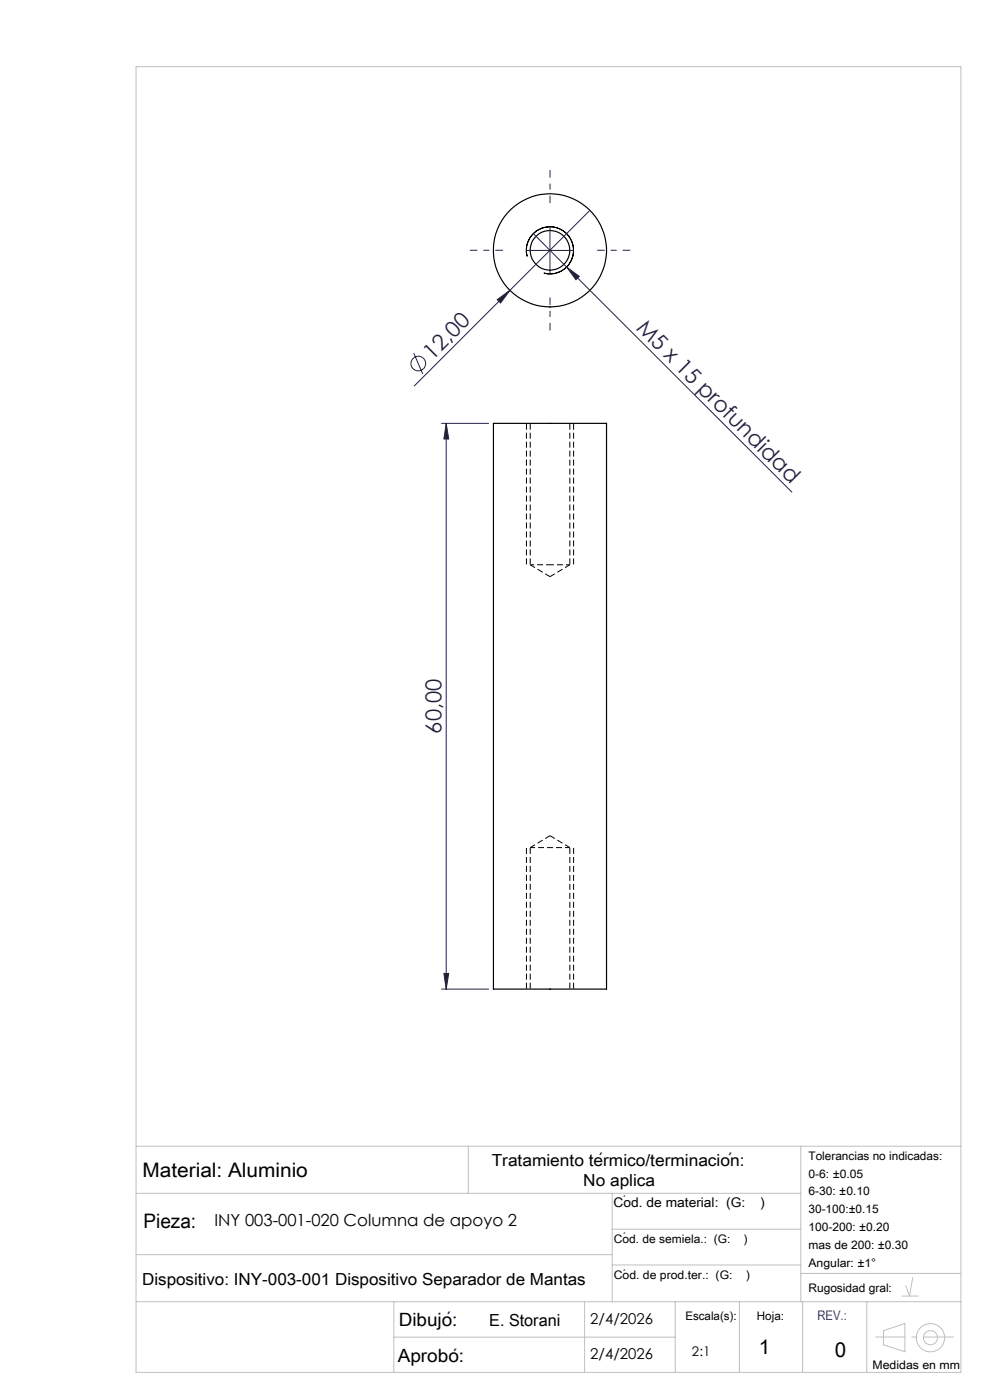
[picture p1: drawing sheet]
<svg xmlns="http://www.w3.org/2000/svg" width="210mm" height="297mm" viewBox="0 0 210 297" stroke-linecap="round" stroke-linejoin="round" font-family="sans-serif">
<path d="M120.9 179.8h-8.4" fill="none" stroke="#000" stroke-width=".21" stroke-dasharray="1.3 .6" stroke-dashoffset=".2" stroke-linecap="butt"/>
<path d="M112.5 119.8h4.2M116.7 119.8h4.2" fill="none" stroke="#000" stroke-width=".21" stroke-dasharray="1.3 .6" stroke-dashoffset=".4" stroke-linecap="butt"/>
<path d="M111.7 89.8v30M112.5 89.8v30M121.7 89.8v30M120.9 119.8v-30M112.5 179.8v30M111.7 209.8v-30M120.9 209.8v-30M121.7 209.8v-30" fill="none" stroke="#000" stroke-width=".21" stroke-dasharray="1.3 .6" stroke-dashoffset="-.1" stroke-linecap="butt"/>
<path d="M112.5 119.8l4.2 2.5M116.7 122.3l4.2-2.5M116.7 177.3l-4.2 2.5M120.9 179.8l-4.2-2.5" fill="none" stroke="#000" stroke-width=".21" stroke-dasharray="1.3 .6" stroke-dashoffset=".1" stroke-linecap="butt"/>
<g fill="none" stroke="#000" stroke-width=".25">
<path d="M104.7 89.8h24v120h-24z"/>
<circle cx="116.6" cy="53.1" r="12"/>
<circle cx="116.7" cy="53.1" r="4.2"/>
</g>
<g fill="none" stroke="#212142" stroke-width=".21">
<path d="M111.7 53.1h9.9M113.1 49.6l7.1 7.1M116.7 48.1v10M120.2 56.7l2.7 1.9-.7 .7zM120.2 56.7l47.8 47.8M125.1 44.6l-37.3 37.3M87.8 74.9l1.9 4.4M105.5 63.6l2.7-2-2 2.7zM93.7 89.8h9.9M94.7 89.8l.5 3.3h-1zM94.7 89.8v120M93.7 209.8h9.9"/>
<path d="M94.2 206.5h1l-.5 3.3z"/>
<circle cx="88.7" cy="77.1" r="1.56"/>
</g>
<g fill="none" stroke="#c0c0c0" stroke-width=".21">
<path d="M28.9 14.1h174.9v277h-174.9zM28.9 253.1h141M28.9 243.2h174.9M99.3 243.2v9.9M129.9 253.1v23.1M169.9 243.2v33M28.9 276.2h174.9M28.9 266.2h101M83.5 276.2v14.9M124 276.2v14.9M129.9 260.8h40M129.9 268.4h40"/>
<path d="M143.2 276.2v14.9M156.8 276.2v14.9M169.9 270.2h33.9M170.3 276.2v14.9M183.9 276.2v14.9M191.3 275h3.5M193.6 271l-.7 4-.8-2.3M83.5 283.7h59.7M187.4 282.3l4.5-1.5v6l-4.5-1.5z"/>
<circle cx="197.4" cy="283.8" r="3"/>
<circle cx="197.4" cy="283.8" r="1.48"/>
</g>
<path d="M111.8 54.4a5 5 0 0 1 4.4-6.3 5 5 0 0 1 5.4 5.4 5 5 0 0 1-6.2 4.4" fill="none" stroke="#000" stroke-width=".21"/>
<path d="M185.7 283.6h16.6" fill="none" stroke="#c0c0c0" stroke-width=".21" stroke-dasharray="15.2 1.3 1.3 1.3" stroke-dashoffset="8.8" stroke-linecap="butt"/>
<path d="M106.7 53.1h-7M116.7 43.1v-7M126.7 53.1h7M116.7 63.1v7" fill="none" stroke="#212142" stroke-width=".21" stroke-dasharray="15.2 1.3 1.3 1.3" stroke-dashoffset="13.6" stroke-linecap="butt"/>
<g fill="#212142">
<path d="M105.5 63.6l2.7-2-2 2.7z"/>
<path d="M120.2 56.7l2.7 1.9-.7 .7z"/>
<path d="M94.7 89.8l.5 3.3h-1zM94.2 206.5h1l-.5 3.3z"/>
</g>
<g font-size="4.7" fill="#212142">
<text x="134.8" y="69.8" transform="rotate(45 134.8 69.8)">M5 x 15 profundidad</text>
<text x="91.8" y="76.5" transform="rotate(-45 91.8 76.5)">12,00</text>
<text x="93.7" y="155.6" transform="rotate(-90 93.7 155.6)">60,00</text>
</g>
<g font-size="4.4">
<text x="161" y="287.2">1</text>
<text x="177.1" y="287.9">0</text>
</g>
<g font-size="4.2">
<text x="30.2" y="249.7">Material: Aluminio</text>
<text x="30.4" y="260.5">Pieza:</text>
</g>
<g font-size="3.9" fill="#212142">
<text x="126.8" y="247.4">´</text>
<text x="154.3" y="247.4">´</text>
<text x="94.6" y="281.2">´</text>
<text x="95.9" y="289">´</text>
</g>
<g font-size="3.9">
<text x="84.6" y="281.2">Dibujo:</text>
<text x="84.4" y="289">Aprobo:</text>
</g>
<g font-size="3.5">
<text x="104.3" y="247.3">Tratamiento termico/terminacion:</text>
<text x="123.7" y="251.7">No aplica</text>
<text x="45.5" y="260.2">INY 003-001-020 Columna de apoyo 2</text>
<text x="30.1" y="272.7">Dispositivo: INY-003-001 Dispositivo Separador de Mantas</text>
<text x="103.8" y="281.2">E. Storani</text>
</g>
<g font-size="3.2">
<text x="125.2" y="280.9">2/4/2026</text>
<text x="125.2" y="288.3">2/4/2026</text>
</g>
<g font-size="2.8">
<text x="130.2" y="256.1">Cod. de material: (G:</text>
<text x="161.4" y="256.1">)</text>
<text x="146.8" y="287.8">2:1</text>
</g>
<text font-size="2.8" fill="#00f" x="173.4" y="280.1">REV.:</text>
<g font-size="2.5">
<text x="171.5" y="246">Tolerancias no indicadas:</text>
<text x="171.5" y="249.8">0-6: ±0.05</text>
<text x="171.5" y="253.6">6-30: ±0.10</text>
<text x="171.5" y="257.4">30-100:±0.15</text>
<text x="130.2" y="263.6">Cod. de semiela.: (G:</text>
<text x="157.8" y="263.6">)</text>
<text x="171.5" y="261.2">100-200: ±0.20</text>
<text x="171.5" y="265">mas de 200: ±0.30</text>
<text x="171.5" y="268.8">Angular: ±1°</text>
<text x="130.2" y="271.4">Cod. de prod.ter.: (G:</text>
<text x="158.3" y="271.4">)</text>
<text x="171.5" y="274.2">Rugosidad gral:</text>
<text x="145.4" y="280">Escala(s):</text>
<text x="160.6" y="280">Hoja:</text>
<text x="185.1" y="290.5">Medidas en mm</text>
</g>
<g font-size="2.5" fill="#212142">
<text x="132.1" y="255.5">´</text>
<text x="132.1" y="263.2">´</text>
<text x="132.1" y="271.1">´</text>
</g>
</svg>
